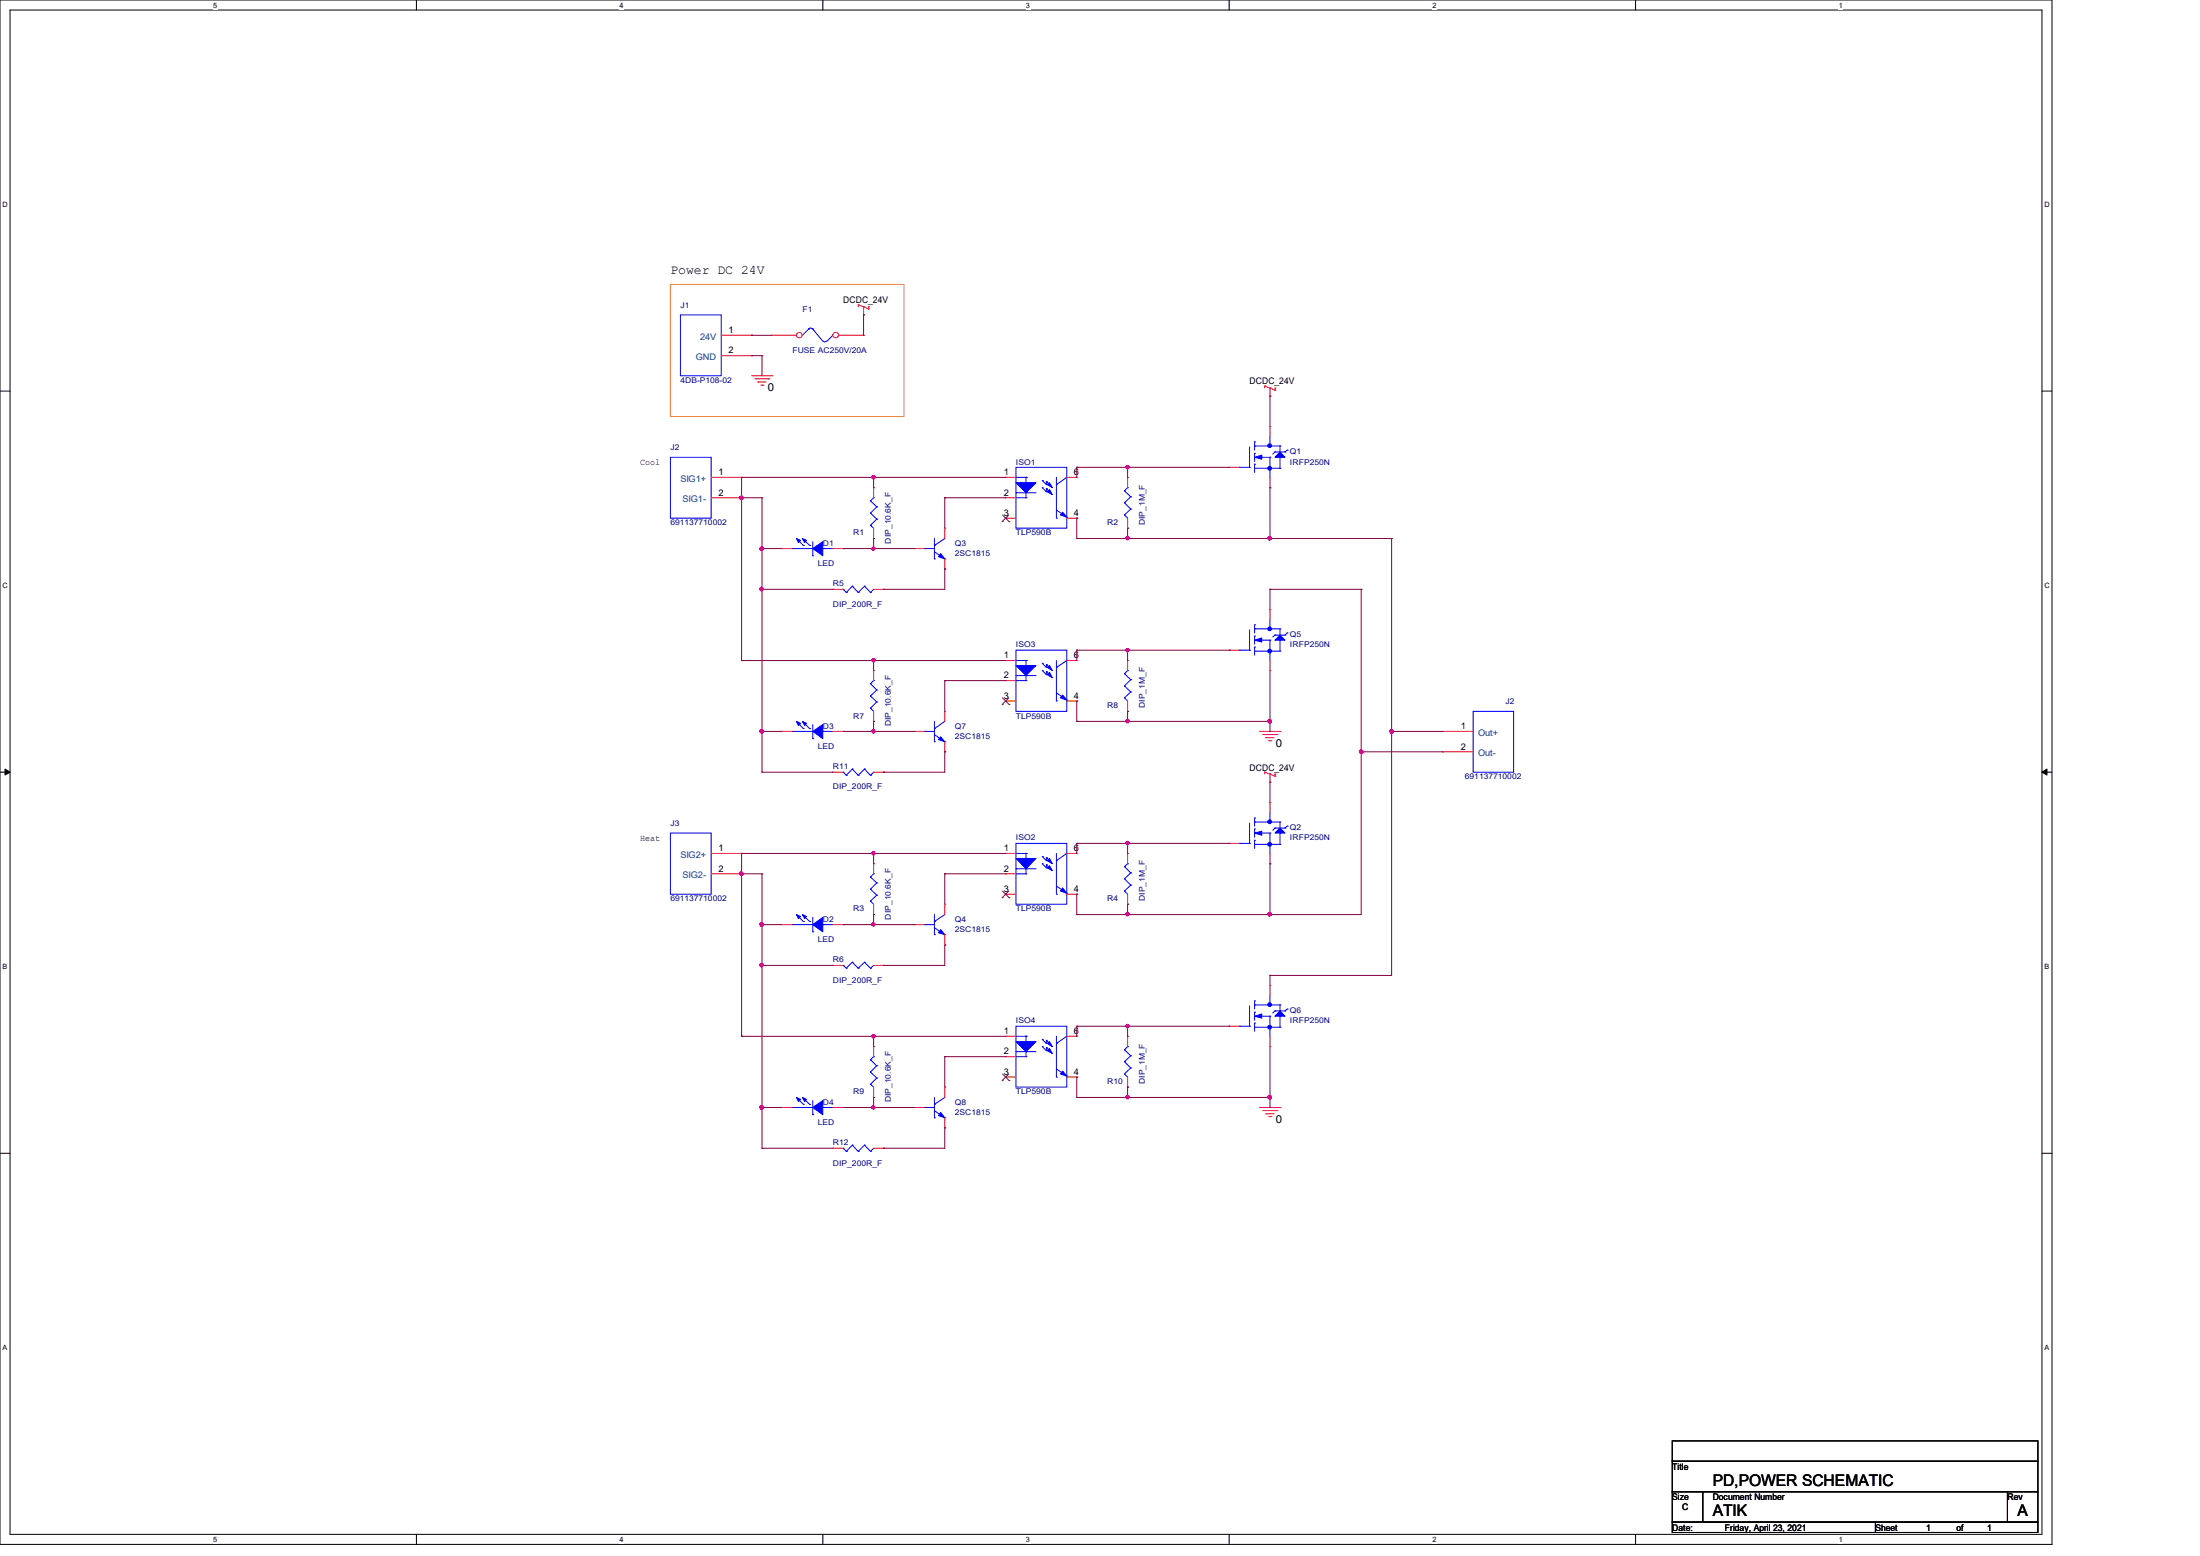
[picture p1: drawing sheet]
# OrCAD Capture schematic FET_Board_V1.0.DSN
size C; title: PD,POWER SCHEMATIC; rev: A; note: ATIK

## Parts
D1  LED
D2  LED
D3  LED
D4  LED
F1  FUSE AC250V/20A
ISO1  TLP590B
ISO2  TLP590B
ISO3  TLP590B
ISO4  TLP590B
J1  4DB-P108-02
J2  691137710002
J3  691137710002
Q1  IRFP250N
Q2  IRFP250N
Q3  2SC1815
Q4  2SC1815
Q5  IRFP250N
Q6  IRFP250N
Q7  2SC1815
Q8  2SC1815
R1  DIP_10.6K_F
R2  DIP_1M_F
R3  DIP_10.6K_F
R4  DIP_1M_F
R5  DIP_200R_F
R6  DIP_200R_F
R7  DIP_10.6K_F
R8  DIP_1M_F
R9  DIP_10.6K_F
R10  DIP_1M_F
R11  DIP_200R_F
R12  DIP_200R_F

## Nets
0: ISO3.4(EMITTER) ISO4.4(EMITTER) J1.2(GND) Q5.3(S) Q6.3(S) R8.1 R10.1
DCDC_24V: F1.2 Q1.2(D) Q2.2(D)
N6331450: F1.1 J1.1(24V)
N6333490: D1.1(CATHODE) D3.1(CATHODE) ISO1.1(ANODE) ISO1.4(EMITTER) ISO2.4(EMITTER) ISO3.1(ANODE) J2.1(SIG1+) J2.2(SIG1-) Q1.3(S) Q2.3(S) Q5.2(D) Q6.2(D) R1.2 R2.1 R4.1 R5.2 R7.2 R11.2
N6333582: Q3.3(E) R5.1
N6333650: D1.2(ANODE) Q3.1(B) R1.1
N6334032: ISO1.6(COLLECTOR) Q1.1(G) R2.2
N6334291: ISO1.2(CATHODE) Q3.2(C)
N6334972: ISO3.6(COLLECTOR) Q5.1(G) R8.2
N6335040: ISO3.2(CATHODE) Q7.2(C)
N6335072: D3.2(ANODE) Q7.1(B) R7.1
N6335114: Q7.3(E) R11.1
N6336295: ISO2.6(COLLECTOR) Q2.1(G) R4.2
N6336315: D2.1(CATHODE) D4.1(CATHODE) ISO2.1(ANODE) ISO4.1(ANODE) J3.1(SIG2+) J3.2(SIG2-) R3.2 R6.2 R9.2 R12.2
N6336379: ISO2.2(CATHODE) Q4.2(C)
N6336411: D2.2(ANODE) Q4.1(B) R3.1
N6336453: Q4.3(E) R6.1
N6336503: ISO4.6(COLLECTOR) Q6.1(G) R10.2
N6336571: ISO4.2(CATHODE) Q8.2(C)
N6336603: D4.2(ANODE) Q8.1(B) R9.1
N6336645: Q8.3(E) R12.1

Not connected (* = marked no-connect by the designer): ISO1 3(NC)*; ISO2 3(NC)*; ISO3 3(NC)*; ISO4 3(NC)*

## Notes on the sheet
- Power DC 24V
- Cool
- Heat
